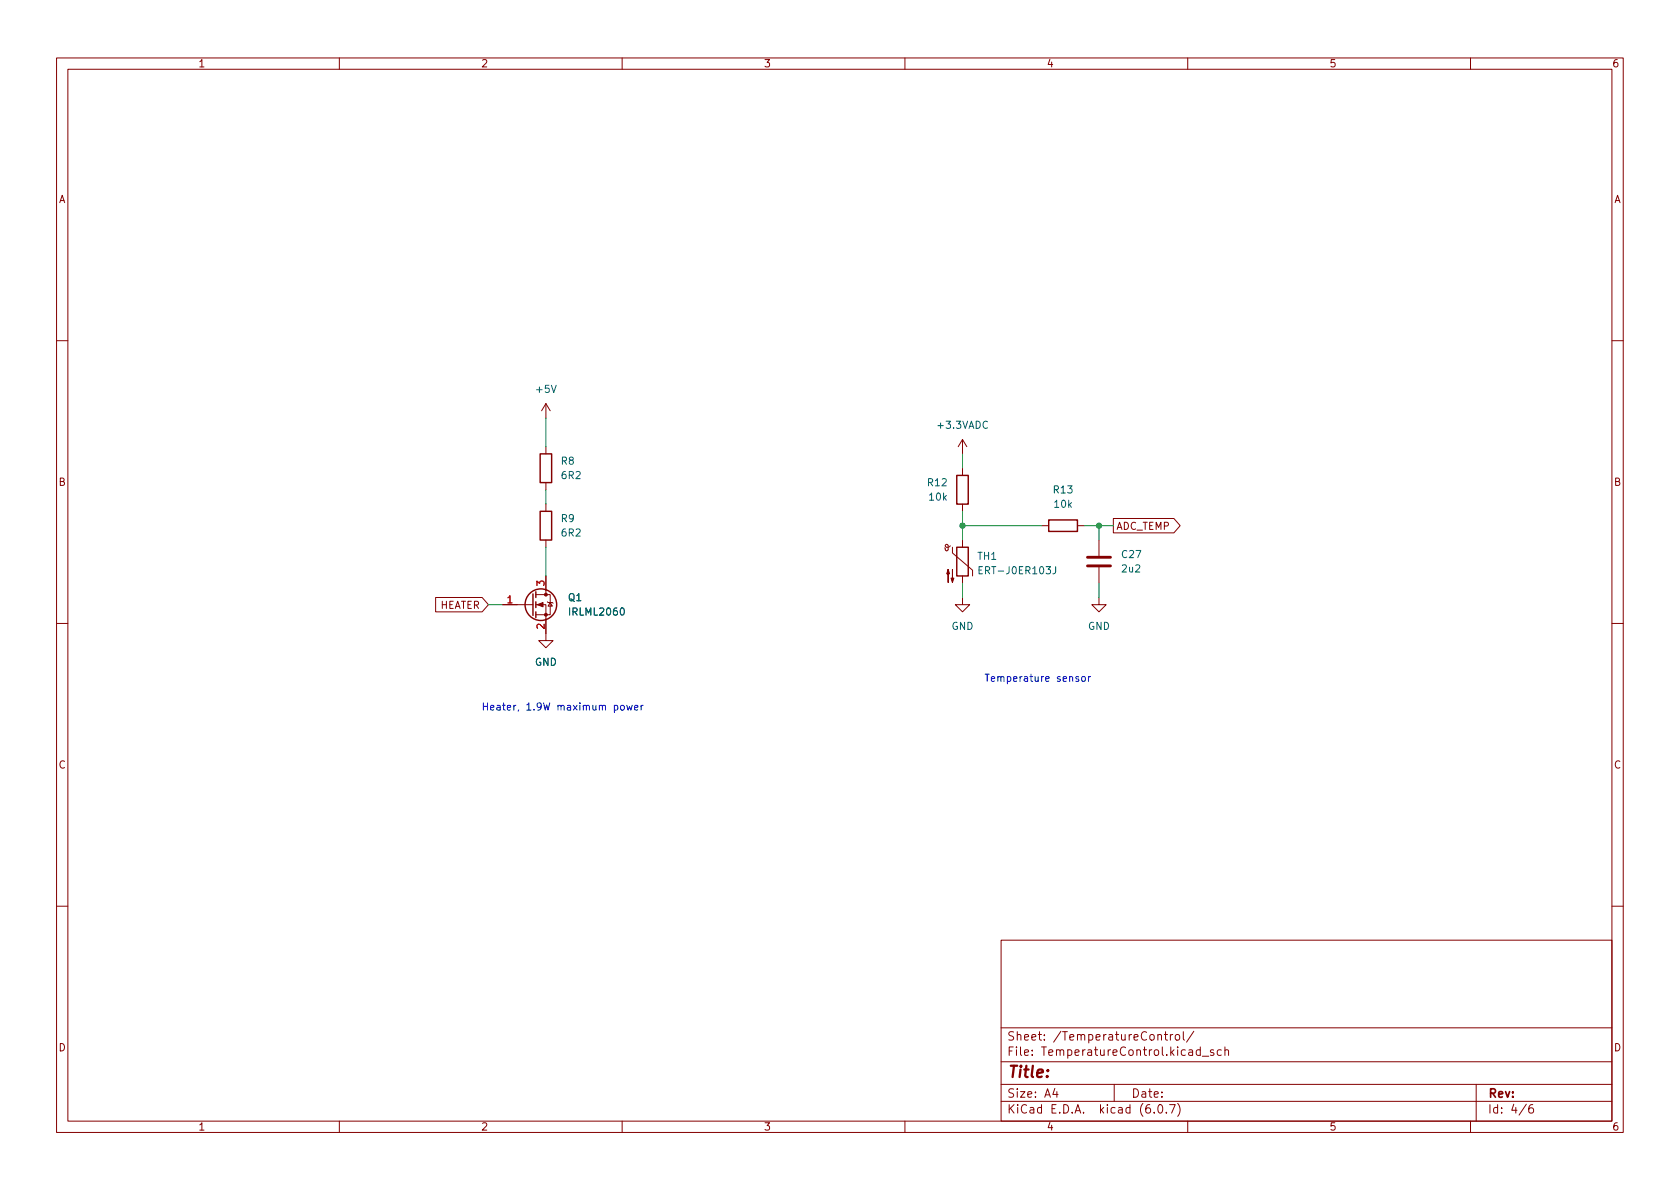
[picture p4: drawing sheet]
<svg xmlns="http://www.w3.org/2000/svg" width="297mm" height="210mm" viewBox="0 0 297 210" stroke-linecap="round" stroke-linejoin="round" font-family="sans-serif">
<g fill="none" stroke="#840000" stroke-width=".18">
<path d="M10 10.2h277v190.1h-277zM12 12.2h273v186.1h-273zM60 10.2v2M110 10.2v2M160 10.2v2M210 10.2v2M260 10.2v2M10 60.2h2M96.5 71.4v2.5M96.5 79v1.3M96.5 71.4l-.7 1.2M96.5 71.4l.8 1.2"/>
<path d="M170.2 77.7v2.6M170.2 77.7l-.8 1.3M170.2 77.7l.7 1.3M285 60.2h2M96.5 85.3v1.3M96.5 89.1v1.3M96.5 95.5v1.3M168 96.5l-.2 .2-.4 .1-.2-.1v-.3l.2-.1 .2 .1v.8l-.1 .2-.3-.1-.2-.4M168.4 96.8v1l3.6 3v1M170.2 82.8v1.3M170.2 89.1v1.3M170.2 95.5v1.3"/>
<path d="M184.1 93h1.3M190.5 93h1.3M194.3 95.5v2.8M196.8 91.7h10.8l1.1 1.3-1.1 1.2h-10.8zM10 110.2h2M77 105.7h8.2l1.2 1.2-1.2 1.3h-8.2zM88.9 106.9h5.3M94.7 106.9h1.8v6.4h1.3l-1.3 1.2-1.3-1.2h1.3M94.7 105.2h2.6v3.5h-2.6M96.5 101.8v3.4M96.8 106.4l.1 .1h.8l.1 .2M97.3 106.5l.4 .7h-.8z"/>
<path d="M170.2 105.7v1.2h1.2l-1.2 1.3-1.3-1.3h1.3M170.2 101.8v1.3M194.3 105.7v1.2h1.3l-1.3 1.3-1.3-1.3h1.3M194.3 100.3v2.8M285 110.2h2M10 160.2h2M177 166.3h108v32h-108zM285 160.2h2M60 198.3v2M110 198.3v2M160 198.3v2M177 194.8h108"/>
<path d="M177 191.8h108M177 187.8h108M177 181.8h108M186.5 192.5l-.4 1h1M186.9 193v1M197 191.8v3M204.1 196.7v.1M204.7 183.1l.2-.2 .4 .1 .1 .9M204.9 195.4l.2-.1a.81 .81 0 0 1 .6 .7 .81 .81 0 0 1-.3 .8h-.2a.81 .81 0 0 1-.6-.6 .81 .81 0 0 1 .3-.8zM205.9 182.9h.5M206.1 182.4v1.3l.3 .2M206.2 196.7v.1"/>
<path d="M206.8 195.3h1l-.7 1.5M206.9 182.9v1M207.4 182.9l-.3 .1-.2 .2M207.9 183.1l.2-.2 .4 .2 .1 .5-.2 .3h-.3l-.2-.1zM208.2 195.1a1.72 1.72 0 0 1 0 2.3M209.2 182.4v1.3l.2 .2M210 198.3v2M211.1 182.4l-1.3 1.9M212.2 185.7l-.4-.1-.3 .3v.4l.1 .3h.6M212.2 185.1v1.5M212.6 186.8h1.1M214.6 185.7l-.4-.1-.2 .2 .1 .3 .5 .1v.4h-.6"/>
<path d="M215.9 185.7l-.4-.1-.3 .3v.4l.2 .3h.5M216.6 185.8l.2-.2 .3 .1 .1 .9M216.6 185.1v1.5M260 198.3v2M261 191.8v6.5M269.9 195.3l-1.3 1.9M271 195.3a.6 .6 0 0 0-.7 .7v.5l.1 .3h.5l.2-.1 .1-.5-.2-.2-.4-.1-.3 .3"/>
</g>
<path d="M192.3 98.5h4M192.3 100.1h4" fill="none" stroke="#840000" stroke-width=".51"/>
<g fill="none" stroke="#840000" stroke-width=".25">
<path d="M95.5 90.4h2v5.1h-2zM95.5 80.3h2v5h-2zM169.2 96.8h2v5h-2zM169.2 84.1h2v5h-2zM185.4 91.9h5.1v2.1h-5.1zM94.2 105v3.8M94.7 104.6v1.1M94.7 106.4v1M94.7 108.2v1"/>
<circle cx="95.6" cy="106.9" r="2.79"/>
</g>
<g fill="#840000" stroke="#840000" stroke-width=".18">
<path d="M167.6 100.7l.3 .8h-.5l.2-.8v2.3z"/>
<path d="M168.4 100.7v2.3l-.3-.8h.6l-.3 .8z"/>
<path d="M95 106.9l1-.4v.8z"/>
<circle cx="96.5" cy="108.7" r=".25"/>
<circle cx="96.5" cy="105.2" r=".25"/>
</g>
<path d="M173.1 100.8h.4M173.7 100.2h-.6v1.3h.6M186.6 100.2v.9a.41 .41 0 0 1-.4 .4" fill="none" stroke="#006464" stroke-width=".18"/>
<path d="M190.7 119.7l-.3-.1-.2 .2 .1 .2 .4 .1v.3h-.5M191.4 119.7l.3-.1 .2 .3v.3l-.2 .3-.3-.1-.2-.2zM192.5 119.6v.9M192.8 119.6l-.3 .3M109.8 124.8l.3-.1 .3 .3v.3l-.3 .3-.3-.1-.1-.2zM110.8 124.7l.3 .9 .2-.6 .2 .6 .3-.9M112.2 125.1l.6-.1-.1-.2-.3-.1-.2 .2 .1 .6h.4M113.3 124.7v.9M113.7 124.7l-.4 .3" fill="none" stroke="#0000c2" stroke-width=".18"/>
<path d="M96.5 73.9v5.1M96.5 86.6v2.5M96.5 96.8v5M170.2 80.3v2.5M170.2 90.4v5.1M170.2 93h13.9M191.8 93h5M194.3 93v2.5M86.4 106.9h2.5M170.2 103.1v2.6M194.3 103.1v2.6" fill="none" stroke="#009600" stroke-width=".18"/>
<g fill="#009600" stroke="#009600" stroke-width=".18">
<circle cx="170.2" cy="93" r=".46"/>
<circle cx="194.3" cy="93" r=".46"/>
</g>
<text font-size="2.8" fill="#840000" x="178" y="190.6">Title:</text>
<g font-size="2.1" fill="#840000">
<text x="178" y="184">Sheet: /TemperatureControl/</text>
<text x="178" y="186.7">File: TemperatureControl.kicad_sch</text>
<text x="178" y="196.9">KiCad E.D.A. kicad (6.0.7)</text>
<text x="178" y="194.1">Size: A4</text>
<text x="200" y="194.1">Date:</text>
<text x="263" y="194.1">Rev:</text>
<text x="263" y="196.9">Id: 4/6</text>
</g>
<g font-size="1.8" fill="#840000">
<text x="35" y="11.9">1</text>
<text x="85" y="11.9">2</text>
<text x="135" y="11.9">3</text>
<text x="185" y="11.9">4</text>
<text x="235" y="11.9">5</text>
<text x="285" y="11.9">6</text>
<text x="10.3" y="35.9">A</text>
<text x="285.3" y="35.9">A</text>
<text x="10.3" y="85.9">B</text>
<text x="285.3" y="85.9">B</text>
<text x="197.3" y="93.7">ADC_TEMP</text>
<text x="77.7" y="107.7">HEATER</text>
<text x="10.3" y="135.9">C</text>
<text x="285.3" y="135.9">C</text>
<text x="10.3" y="185.9">D</text>
<text x="285.3" y="185.9">D</text>
<text x="35" y="199.9">1</text>
<text x="85" y="199.9">2</text>
<text x="135" y="199.9">3</text>
<text x="185" y="199.9">4</text>
<text x="235" y="199.9">5</text>
<text x="285" y="199.9">6</text>
</g>
<g font-size="1.8" fill="#006464">
<text x="94.9" y="69.5">+5V</text>
<text x="165.9" y="75.8">+3.3VADC</text>
<text x="99.2" y="82.2">R8</text>
<text x="99.4" y="84.7">6R2</text>
<text x="164.1" y="86">R12</text>
<text x="164.4" y="88.5">10k</text>
<text x="186.3" y="87.2">R13</text>
<text x="186.5" y="89.8">10k</text>
<text x="99.2" y="92.3">R9</text>
<text x="99.4" y="94.9">6R2</text>
<text x="172.9" y="99">TH1</text>
<text x="173.6" y="101.5">ERT-J0ER103J</text>
<text x="198.4" y="98.7">C27</text>
<text x="198.5" y="101.2">2u2</text>
<text x="100.5" y="106.3">Q1</text>
<text x="100.9" y="108.8">IRLML2060</text>
<text x="168.2" y="111.4">GND</text>
<text x="192.3" y="111.4">GND</text>
<text x="94.6" y="117.7">GND</text>
</g>
<g font-size="1.8" fill="#a90000">
<text x="89.7" y="106.7">1</text>
<text x="96.3" y="103.6" transform="rotate(-90 96.3 103.6)">3</text>
<text x="96.3" y="111.2" transform="rotate(-90 96.3 111.2)">2</text>
</g>
<g font-size="1.8" fill="#0000c2">
<text x="85.1" y="125.6">Heater, 1.9W maximum power</text>
<text x="174" y="120.5">Temperature sensor</text>
</g>
</svg>
